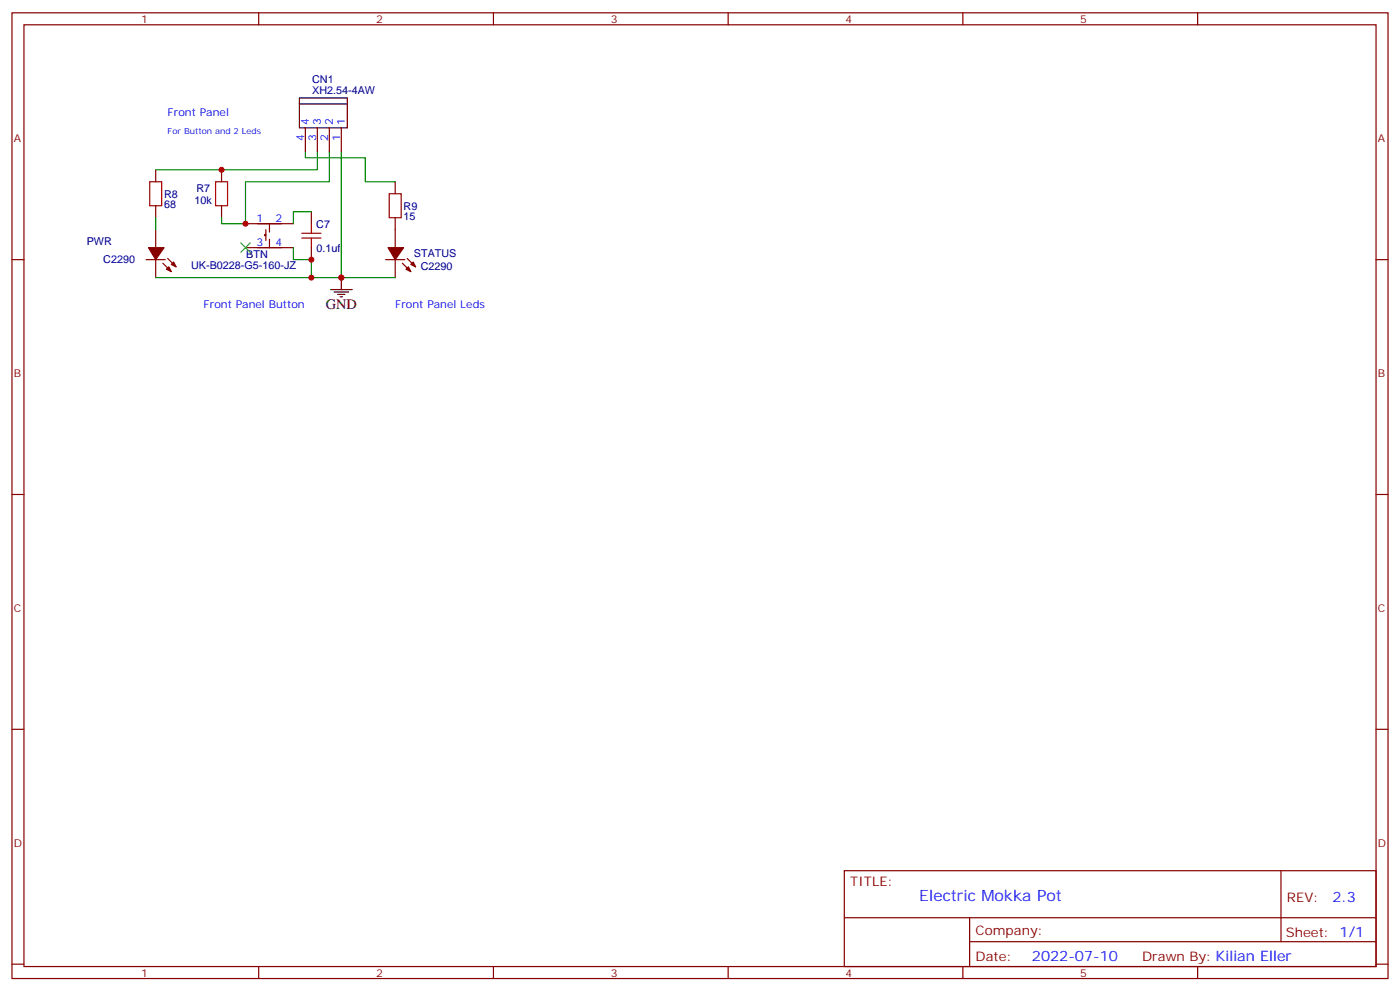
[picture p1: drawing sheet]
<svg xmlns="http://www.w3.org/2000/svg" width="412mm" height="292mm" viewBox="0 0 412 292" stroke-linecap="round" stroke-linejoin="round" font-family="sans-serif">
<g fill="none" stroke="#870000" stroke-width=".35">
<path d="M3.5 3.8h405.4v284.3h-405.4zM7.1 7.3h398.2v277.3h-398.2zM76.2 3.8v3.5M145.3 3.8v3.5M214.5 3.8v3.5M283.6 3.8v3.5M352.8 3.8v3.5M90 37.6v7.1M93.5 37.6v7.1M97 37.6v7.1M100.5 37.6v7.1M45.9 50v3.5"/>
<path d="M65.3 50v3.5M116.4 53.5v3.5M3.5 76.4h3.6M43 76.4h5.7M45.9 60.6v3.5M45.9 67.6v5.3M45.9 76.4v5.3M48 77.5l2.4 2.5M49.4 76.1l2.5 2.5M65.3 60.6v3.5M72.3 65.9h14.1M72.3 72.9h14.1"/>
<path d="M78.3 69h-.3v.4h.3M78.3 67.6v3.2M79.4 65.9v2.4M79.4 70.4v2.5M91.7 62.3v3.6M91.7 72.9v3.5M113.6 76.4h5.6M116.4 64.1v8.8M116.4 76.4v5.3M118.5 77.5l2.5 2.5M119.9 76.1l2.5 2.5M405.3 76.4h3.6"/>
<path d="M3.5 145.6h3.6M405.3 145.6h3.6M3.5 214.7h3.6M405.3 214.7h3.6M248.7 256.4h156.6v28.2h-156.6zM377.3 256.4v20.9M248.7 270.2h156.5M285.6 277.3h119.6M285.6 270.2v14.1M3.5 283.9h3.6M76.2 284.6v3.5M145.3 284.6v3.5"/>
<path d="M214.5 284.6v3.5M283.6 284.6v3.5M352.8 284.6v3.5M405.3 283.9h3.6"/>
</g>
<g fill="#870000" stroke="#870000" stroke-width=".35">
<path d="M49.7 78.6l.7 1.4-1.4-.7z"/>
<path d="M50.4 77.9l.8-.7 .7 1.4z"/>
<path d="M43.7 72.9h4.6l-2.4 3.5z"/>
<path d="M120.3 78.6l.7 1.4-1.4-.7z"/>
<path d="M121 77.9l.7-.7 .7 1.4z"/>
<path d="M114.3 72.9h4.6l-2.5 3.5z"/>
</g>
<path d="M44.1 53.5h3.5v7.1h-3.5zM63.5 53.5h3.5v7.1h-3.5zM114.7 57h3.5v7.1h-3.5zM88.9 68.7h5.6M88.9 70.1h5.6M91.7 65.9v2.8M91.7 70.1v2.8" fill="none" stroke="#a10000" stroke-width=".35"/>
<path d="M90 44.7v1.8h17.6v7h8.8M93.5 44.7v5.3h-47.6M97 44.7v8.8h-24.7v12.4h-7v-1.8M100.5 44.7v37M45.9 64.1v3.5M86.4 72.9v3.5h5.3v5.3h-45.8M91.7 62.3h-5.3v3.6M91.7 81.7h24.7" fill="none" stroke="#008700" stroke-width=".35"/>
<path d="M88.2 30.6h14.1v7h-14.1zM88.2 30.6v-1.8h14.1v1.8M97.4 85.3h6.3M98.4 86h4.3M99.5 86.7h2.1M100.2 87.4h.7M100.5 81.7v3.6" fill="none" stroke="#000" stroke-width=".35"/>
<path d="M70.9 71.5l2.8 2.8M73.7 71.5l-2.8 2.8" fill="none" stroke="#3c3" stroke-width=".35"/>
<g fill="#c00">
<circle cx="91.7" cy="76.4" r=".88"/>
<circle cx="91.7" cy="81.7" r=".88"/>
<circle cx="100.5" cy="81.7" r=".88"/>
<circle cx="65.3" cy="50" r=".88"/>
<circle cx="72.3" cy="65.9" r=".88"/>
</g>
<text font-size="4.6" fill="#00f" x="270.8" y="265.4">Electric Mokka Pot</text>
<text font-size="4.2" x="96" y="90.9">GND</text>
<g font-size="4.2" fill="#00f">
<text x="392.5" y="265.6">2.3</text>
<text x="304" y="283">2022-07-10</text>
</g>
<g font-size="3.9" fill="#800">
<text x="250.5" y="260.9">TITLE:</text>
<text x="379.1" y="265.6">REV:</text>
<text x="287.4" y="275.1">Company:</text>
<text x="378.7" y="275.8">Sheet: 1/1</text>
<text x="287.4" y="282.8">Date:</text>
<text x="336.4" y="282.9">Drawn By: Kilian Eller</text>
</g>
<g font-size="3.2" fill="#800">
<text x="41.6" y="6.8">1</text>
<text x="110.8" y="6.8">2</text>
<text x="179.9" y="6.8">3</text>
<text x="249.1" y="6.8">4</text>
<text x="318.2" y="6.8">5</text>
<text x="4.1" y="41.9">A</text>
<text x="405.9" y="41.9">A</text>
<text x="4.1" y="111">B</text>
<text x="405.9" y="111">B</text>
<text x="4.1" y="180.2">C</text>
<text x="405.9" y="180.2">C</text>
<text x="4.1" y="249.3">D</text>
<text x="405.9" y="249.3">D</text>
<text x="41.6" y="287.6">1</text>
<text x="110.8" y="287.6">2</text>
<text x="179.9" y="287.6">3</text>
<text x="249.1" y="287.6">4</text>
<text x="318.2" y="287.6">5</text>
</g>
<g font-size="3.2" fill="#000080">
<text x="92" y="27.8">XH2.54-4AW</text>
<text x="92" y="24.6">CN1</text>
<text x="48.3" y="58.2">R8</text>
<text x="57.3" y="59.9">10k</text>
<text x="57.9" y="56.4">R7</text>
<text x="48.3" y="61.3">68</text>
<text x="118.9" y="64.9">15</text>
<text x="118.9" y="61.8">R9</text>
<text x="93.2" y="67">C7</text>
<text x="25.6" y="72.3">PWR</text>
<text x="30.4" y="77.6">C2290</text>
<text x="72.6" y="75.9">BTN</text>
<text x="93.2" y="74.1">0.1uf</text>
<text x="121.9" y="75.7">STATUS</text>
<text x="56.3" y="79.3">UK-B0228-G5-160-JZ</text>
<text x="123.9" y="79.4">C2290</text>
</g>
<g font-size="3.2" fill="#00f">
<text x="49.4" y="34.1">Front Panel</text>
<text x="89.6" y="41.4" transform="rotate(-90 89.6 41.4)">4</text>
<text x="91" y="36.9" transform="rotate(-90 91 36.9)">4</text>
<text x="93.1" y="41.4" transform="rotate(-90 93.1 41.4)">3</text>
<text x="94.5" y="36.9" transform="rotate(-90 94.5 36.9)">3</text>
<text x="96.7" y="41.4" transform="rotate(-90 96.7 41.4)">2</text>
<text x="98.1" y="36.9" transform="rotate(-90 98.1 36.9)">2</text>
<text x="100.2" y="41.4" transform="rotate(-90 100.2 41.4)">1</text>
<text x="101.6" y="36.9" transform="rotate(-90 101.6 36.9)">1</text>
<text x="75.6" y="65.5">1</text>
<text x="81.1" y="65.5">2</text>
<text x="75.6" y="72.6">3</text>
<text x="81.1" y="72.6">4</text>
<text x="60" y="90.6">Front Panel Button</text>
<text x="116.4" y="90.6">Front Panel Leds</text>
</g>
<text font-size="2.5" fill="#00f" x="49.4" y="39.4">For Button and 2 Leds</text>
</svg>
